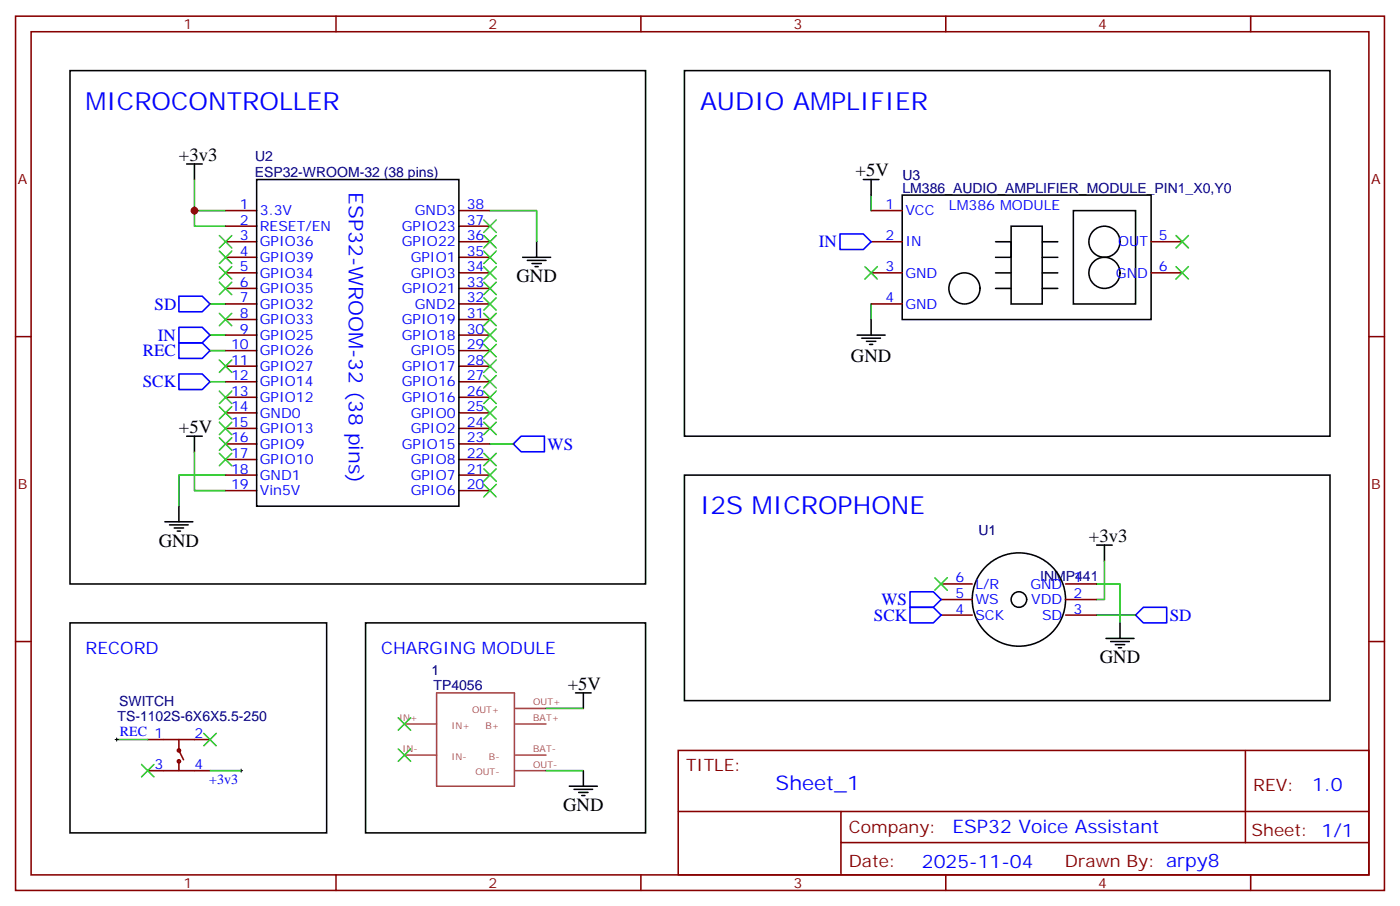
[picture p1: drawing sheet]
<svg xmlns="http://www.w3.org/2000/svg" width="317mm" height="205mm" viewBox="0 0 317 205" stroke-linecap="round" stroke-linejoin="round" font-family="sans-serif">
<g fill="none" stroke="#870000" stroke-width=".35">
<path d="M3.5 3.7h310.5v198.2h-310.5zM7.1 7.2h303.3v191.2h-303.3zM76.2 3.7v3.5M145.3 3.7v3.5M214.5 3.7v3.5M283.6 3.7v3.5M51.2 47.8h7M51.2 51.3h7M51.2 54.8h7M51.2 58.3h7M104.1 47.8h7M104.1 51.3h7"/>
<path d="M104.1 54.8h7M104.1 58.3h7M197.6 47.8h7M197.6 54.8h7M261.1 54.8h7M3.5 76.3h3.6M51.2 61.9h7M51.2 65.4h7M51.2 68.9h7M51.2 72.5h7M51.2 76h7M51.2 79.5h7"/>
<path d="M104.1 61.9h7M104.1 65.4h7M104.1 68.9h7M104.1 72.5h7M104.1 76h7M104.1 79.5h7M197.6 61.9h7M197.6 68.9h7M261.1 61.9h7M310.4 76.3h3.6M51.2 83h7M51.2 86.6h7"/>
<path d="M51.2 90.1h7M51.2 93.6h7M51.2 97.2h7M104.1 83h7M104.1 86.6h7M104.1 90.1h7M104.1 93.6h7M104.1 97.2h7M51.2 100.7h7M51.2 104.2h7M51.2 107.7h7M51.2 111.3h7"/>
<path d="M104.1 100.7h7M104.1 104.2h7M104.1 107.7h7M104.1 111.3h7M213.4 132.4h7.1M213.4 136h7.1M213.4 139.5h7.1M241.7 132.4h7M241.7 136h7M241.7 139.5h7M3.5 145.5h3.6M310.4 145.5h3.6"/>
<path d="M33.5 174.8h14.1M33.5 167.7h14.1M40.6 167.7v2.5l1 2.1M40.6 172.3v2.5M153.8 170.2h156.6v28.2h-156.6zM282.4 170.2v20.9M76.2 198.4v3.5M145.3 198.4v3.5M153.8 184h156.5M190.7 191.1h119.6M190.7 184v14.1M214.5 198.4v3.5"/>
<path d="M283.6 198.4v3.5"/>
<circle cx="40.6" cy="170.2" r=".35"/>
<circle cx="40.6" cy="172.6" r=".35"/>
</g>
<g fill="none" stroke="#000" stroke-width=".35">
<path d="M15.9 16h130.5v116.4h-130.5zM155.2 16h146.4v82.9h-146.4zM42.3 37.2h3.6M44.1 37.2v3.5M58.2 40.7h45.9v74.1h-45.9zM118.5 58.3h6.4M119.6 59.1h4.2M120.6 59.8h2.2M121.7 54.8v3.5M195.8 40.7h3.5M197.6 40.7v3.5M204.6 44.2h56.5v28.3h-56.5z"/>
<path d="M225.8 54.8h3.5v3.5h-3.5M229.3 51.3h7.1v17.6h-7.1zM236.4 54.8h3.5M236.4 58.3h3.5M243.4 47.8h14.1v21.1h-14.1zM121.4 60.5h.7M194.4 76h6.3M195.4 76.7h4.3M196.5 77.4h2.1M197.2 78.1h.7M197.6 72.5v3.5M225.8 61.9h3.5"/>
<path d="M225.8 65.4h3.5M236.4 61.9h3.5M236.4 65.4h3.5M42.3 98.9h3.6M44.1 98.9v3.5M37.4 118.3h6.3M38.5 119h4.2M39.5 119.7h2.1M40.6 114.8v3.5M155.2 107.7h146.4v51.2h-146.4zM40.2 120.4h.7M248.7 123.6h3.5"/>
<path d="M250.5 123.6v3.5M15.9 141.3h58.2v47.6h-58.2zM82.9 141.3h63.5v47.6h-63.5zM130.5 157.1h3.6M132.3 157.1v3.6M250.8 144.8h6.4M251.9 145.5h4.2M252.9 146.2h2.2M253.6 146.9h.8M254 141.3v3.5M129.1 178.3h6.4M130.2 179h4.2"/>
<path d="M131.2 179.7h2.1M132.3 174.8v3.5M131.9 180.4h.7"/>
<circle cx="250.5" cy="54.8" r="3.5"/>
<circle cx="218.7" cy="65.4" r="3.5"/>
<circle cx="250.5" cy="61.9" r="3.5"/>
<circle cx="231.1" cy="136" r="10.6"/>
<circle cx="231.1" cy="136" r="1.76"/>
</g>
<g fill="none" stroke="#008700" stroke-width=".35">
<path d="M44.1 40.7v10.6h7.1M44.1 47.8h7.1M111.1 47.8h10.6v7M197.6 44.2v3.6M47.6 76h3.6M47.6 68.9h3.6M47.6 79.5h3.6M197.6 68.9v3.6M47.6 86.6h3.6M44.1 102.4v8.9h7.1M51.2 107.7h-10.6v7.1M111.1 100.7h5.3"/>
<path d="M248.7 132.4h5.3v8.9M248.7 139.5h8.8M250.5 127.1v8.9h-1.8M26.5 167.7h7M47.6 174.8h7.1M123.8 174.8h8.5M123.8 160.7h8.5"/>
</g>
<path d="M190.5 53.1h5.3l1.8 1.7-1.8 1.8h-5.3zM40.6 67.2h5.3l1.7 1.7-1.7 1.8h-5.3zM40.6 74.2h5.3l1.7 1.8-1.7 1.8h-5.3zM40.6 77.8h5.3l1.7 1.7-1.7 1.8h-5.3zM40.6 84.8h5.3l1.7 1.8-1.7 1.7h-5.3zM116.4 100.7l1.8-1.8h5.3v3.5h-5.3zM206.4 137.7h5.3l1.7 1.8-1.7 1.8h-5.3zM206.4 134.2h5.3l1.7 1.8-1.7 1.7h-5.3zM257.5 139.5l1.8-1.8h5.3v3.6h-5.3z" fill="none" stroke="#00f" stroke-width=".35"/>
<g fill="none" stroke="#3c3" stroke-width=".35">
<path d="M49.7 53.4l2.9 2.8M49.7 56.9l2.9 2.9M52.6 53.4l-2.9 2.8M52.6 56.9l-2.9 2.9M109.7 56.9l2.8 2.9M109.7 49.9l2.8 2.8M109.7 53.4l2.8 2.8M112.5 56.9l-2.8 2.9M112.5 49.9l-2.8 2.8M112.5 53.4l-2.8 2.8M266.7 53.4l2.8 2.8M269.5 53.4l-2.8 2.8"/>
<path d="M49.7 60.5l2.9 2.8M49.7 64l2.9 2.8M49.7 71l2.9 2.9M52.6 60.5l-2.9 2.8M52.6 64l-2.9 2.8M52.6 71l-2.9 2.9M109.7 67.5l2.8 2.8M109.7 64l2.8 2.8M109.7 60.5l2.8 2.8M109.7 71l2.8 2.9M109.7 74.6l2.8 2.8M109.7 78.1l2.8 2.8"/>
<path d="M112.5 67.5l-2.8 2.8M112.5 64l-2.8 2.8M112.5 60.5l-2.8 2.8M112.5 71l-2.8 2.9M112.5 74.6l-2.8 2.8M112.5 78.1l-2.8 2.8M196.1 60.5l2.9 2.8M199 60.5l-2.9 2.8M266.7 60.5l2.8 2.8M269.5 60.5l-2.8 2.8M49.7 81.6l2.9 2.9M49.7 88.7l2.9 2.8"/>
<path d="M49.7 92.2l2.9 2.8M49.7 99.3l2.9 2.8M49.7 95.7l2.9 2.9M52.6 81.6l-2.9 2.9M52.6 88.7l-2.9 2.8M52.6 92.2l-2.9 2.8M52.6 99.3l-2.9 2.8M52.6 95.7l-2.9 2.9M109.7 81.6l2.8 2.9M109.7 85.2l2.8 2.8M109.7 88.7l2.8 2.8M109.7 92.2l2.8 2.8"/>
<path d="M109.7 95.7l2.8 2.9M112.5 81.6l-2.8 2.9M112.5 85.2l-2.8 2.8M112.5 88.7l-2.8 2.8M112.5 92.2l-2.8 2.8M112.5 95.7l-2.8 2.9M49.7 102.8l2.9 2.8M52.6 102.8l-2.9 2.8M109.7 102.8l2.8 2.8M109.7 106.3l2.8 2.8M109.7 109.9l2.8 2.8M112.5 102.8l-2.8 2.8"/>
<path d="M112.5 106.3l-2.8 2.8M112.5 109.9l-2.8 2.8M212 131l2.8 2.8M214.8 131l-2.8 2.8M32.1 173.4l2.8 2.8M34.9 173.4l-2.8 2.8M46.2 166.3l2.8 2.8M49 166.3l-2.8 2.8M90.3 162.8l2.8 2.8M90.3 169.8l2.8 2.8M93.1 162.8l-2.8 2.8M93.1 169.8l-2.8 2.8"/>
</g>
<path d="M26.1 167.7h.7M26.5 167.4v.7M54.3 174.8h.7M54.7 174.4v.7" fill="none" stroke="#000" stroke-width=".23"/>
<path d="M99 157.1h17.7v21.2h-17.7zM92.1 164.2h6.9M92.1 171.2h6.9M116.9 164.2h6.9M116.9 171.2h6.9M116.9 160.7h6.9M116.9 174.8h6.9" fill="none" stroke="#a64a4a" stroke-width=".35"/>
<circle cx="44.1" cy="47.8" r=".88" fill="#c00"/>
<g font-size="5.6" fill="#00f">
<text x="19.4" y="24.8">MICROCONTROLLER</text>
<text x="158.7" y="24.8">AUDIO AMPLIFIER</text>
<text x="158.7" y="116.6">I2S MICROPHONE</text>
</g>
<g font-size="4.6" fill="#00f">
<text x="79.1" y="43.6" transform="rotate(90 79.1 43.6)">ESP32-WROOM-32 (38 pins)</text>
<text x="175.9" y="179.2">Sheet_1</text>
</g>
<g font-size="4.2">
<text x="40.6" y="36.5">+3v3</text>
<text x="194" y="40">+5V</text>
<text x="117.1" y="64">GND</text>
<text x="193" y="82.1">GND</text>
<text x="40.6" y="98.2">+5V</text>
<text x="36" y="124">GND</text>
<text x="246.9" y="122.9">+3v3</text>
<text x="249.4" y="150.4">GND</text>
<text x="128.8" y="156.4">+5V</text>
<text x="127.7" y="183.9">GND</text>
</g>
<g font-size="4.2" fill="#00f">
<text x="297.6" y="179.4">1.0</text>
<text x="216" y="189">ESP32 Voice Assistant</text>
<text x="209.1" y="196.8">2025-11-04</text>
</g>
<g font-size="3.9" fill="#00f">
<text x="185.7" y="56.1">IN</text>
<text x="35.1" y="70.2">SD</text>
<text x="35.8" y="77.2">IN</text>
<text x="32.4" y="80.8">REC</text>
<text x="32.4" y="87.8">SCK</text>
<text x="124.2" y="101.9">WS</text>
<text x="199.9" y="137.2">WS</text>
<text x="198.2" y="140.7">SCK</text>
<text x="265.3" y="140.7">SD</text>
<text x="19.4" y="148.3">RECORD</text>
<text x="86.4" y="148.3">CHARGING MODULE</text>
</g>
<g font-size="3.9" fill="#800">
<text x="155.6" y="174.8">TITLE:</text>
<text x="284.2" y="179.4">REV:</text>
<text x="192.5" y="189">Company:</text>
<text x="283.9" y="189.6">Sheet: 1/1</text>
<text x="192.5" y="196.6">Date:</text>
<text x="241.5" y="196.7">Drawn By: arpy8</text>
</g>
<g font-size="3.2" fill="#800">
<text x="41.6" y="6.7">1</text>
<text x="110.8" y="6.7">2</text>
<text x="179.9" y="6.7">3</text>
<text x="249.1" y="6.7">4</text>
<text x="4.1" y="41.8">A</text>
<text x="311" y="41.8">A</text>
<text x="4.1" y="110.9">B</text>
<text x="311" y="110.9">B</text>
<text x="41.6" y="201.4">1</text>
<text x="110.8" y="201.4">2</text>
<text x="179.9" y="201.4">3</text>
<text x="249.1" y="201.4">4</text>
</g>
<g font-size="3.2" fill="#000080">
<text x="57.8" y="40.1">ESP32-WROOM-32 (38 pins)</text>
<text x="57.9" y="36.5">U2</text>
<text x="204.7" y="40.7">U3</text>
<text x="204.7" y="43.7">LM386_AUDIO_AMPLIFIER_MODULE_PIN1_X0,Y0</text>
<text x="221.9" y="121.2">U1</text>
<text x="235.9" y="131.8">INMP441</text>
<text x="97.9" y="153">1</text>
<text x="27" y="160">SWITCH</text>
<text x="98.3" y="156.5">TP4056</text>
<text x="26.7" y="163.6">TS-1102S-6X6X5.5-250</text>
</g>
<g font-size="3.2" fill="#00f">
<text x="54.4" y="47.4">1</text>
<text x="105.8" y="47.4">38</text>
<text x="200.8" y="47.4">1</text>
<text x="215.2" y="47.6">LM386 MODULE</text>
<text x="54.4" y="50.9">2</text>
<text x="58.9" y="48.8">3.3V</text>
<text x="58.9" y="52.4">RESET/EN</text>
<text x="91.1" y="52.4">GPIO23</text>
<text x="94.1" y="48.8">GND3</text>
<text x="105.8" y="50.9">37</text>
<text x="205.3" y="48.8">VCC</text>
<text x="54.4" y="54.5">3</text>
<text x="54.4" y="58">4</text>
<text x="58.9" y="55.9">GPIO36</text>
<text x="58.9" y="59.4">GPIO39</text>
<text x="91.1" y="55.9">GPIO22</text>
<text x="93.1" y="59.4">GPIO1</text>
<text x="105.8" y="58">35</text>
<text x="105.8" y="54.5">36</text>
<text x="200.8" y="54.5">2</text>
<text x="205.3" y="55.9">IN</text>
<text x="253.6" y="55.9">OUT</text>
<text x="262.8" y="54.5">5</text>
<text x="54.4" y="61.5">5</text>
<text x="54.4" y="65.1">6</text>
<text x="58.9" y="62.9">GPIO34</text>
<text x="93.1" y="62.9">GPIO3</text>
<text x="105.8" y="65.1">33</text>
<text x="105.8" y="61.5">34</text>
<text x="200.8" y="61.5">3</text>
<text x="205.3" y="62.9">GND</text>
<text x="253.1" y="62.9">GND</text>
<text x="262.8" y="61.5">6</text>
<text x="54.4" y="68.6">7</text>
<text x="58.9" y="66.5">GPIO35</text>
<text x="58.9" y="70">GPIO32</text>
<text x="91.1" y="66.5">GPIO21</text>
<text x="94.1" y="70">GND2</text>
<text x="105.8" y="68.6">32</text>
<text x="200.8" y="68.6">4</text>
<text x="205.3" y="70">GND</text>
<text x="54.4" y="72.1">8</text>
<text x="54.4" y="75.6">9</text>
<text x="58.9" y="73.5">GPIO33</text>
<text x="58.9" y="77">GPIO25</text>
<text x="91.1" y="77">GPIO18</text>
<text x="91.1" y="73.5">GPIO19</text>
<text x="105.8" y="75.6">30</text>
<text x="105.8" y="72.1">31</text>
<text x="52.4" y="79.2">10</text>
<text x="52.4" y="82.7">11</text>
<text x="58.9" y="80.6">GPIO26</text>
<text x="93.1" y="80.6">GPIO5</text>
<text x="105.8" y="82.7">28</text>
<text x="105.8" y="79.2">29</text>
<text x="52.4" y="86.2">12</text>
<text x="52.4" y="89.7">13</text>
<text x="58.9" y="84.1">GPIO27</text>
<text x="58.9" y="87.6">GPIO14</text>
<text x="91.1" y="87.6">GPIO16</text>
<text x="91.1" y="84.1">GPIO17</text>
<text x="105.8" y="89.7">26</text>
<text x="105.8" y="86.2">27</text>
<text x="52.4" y="93.3">14</text>
<text x="58.9" y="91.2">GPIO12</text>
<text x="58.9" y="94.7">GND0</text>
<text x="91.1" y="91.2">GPIO16</text>
<text x="93.1" y="94.7">GPIO0</text>
<text x="105.8" y="93.3">25</text>
<text x="52.4" y="96.8">15</text>
<text x="52.4" y="100.3">16</text>
<text x="58.9" y="98.2">GPIO13</text>
<text x="58.9" y="101.7">GPIO9</text>
<text x="91.1" y="101.7">GPIO15</text>
<text x="93.1" y="98.2">GPIO2</text>
<text x="105.8" y="100.3">23</text>
<text x="105.8" y="96.8">24</text>
<text x="52.4" y="103.9">17</text>
<text x="52.4" y="107.4">18</text>
<text x="58.9" y="105.3">GPIO10</text>
<text x="93.1" y="105.3">GPIO8</text>
<text x="105.8" y="107.4">21</text>
<text x="105.8" y="103.9">22</text>
<text x="52.4" y="110.9">19</text>
<text x="58.9" y="108.8">GND1</text>
<text x="58.9" y="112.3">Vin5V</text>
<text x="93.1" y="112.3">GPIO6</text>
<text x="93.1" y="108.8">GPIO7</text>
<text x="105.8" y="110.9">20</text>
<text x="216.7" y="135.6">5</text>
<text x="216.7" y="132.1">6</text>
<text x="221.2" y="137">WS</text>
<text x="221.2" y="133.5">L/R</text>
<text x="233.7" y="133.5">GND</text>
<text x="233.9" y="137">VDD</text>
<text x="243.4" y="132.1">1</text>
<text x="243.4" y="135.6">2</text>
<text x="216.7" y="139.1">4</text>
<text x="221.2" y="140.5">SCK</text>
<text x="236.3" y="140.5">SD</text>
<text x="243.4" y="139.1">3</text>
<text x="27.2" y="166.8">REC 1</text>
<text x="44.1" y="167.4">2</text>
<text x="35" y="174.4">3</text>
<text x="44.1" y="174.4">4</text>
<text x="47.4" y="177.8">+3v3</text>
</g>
<g font-size="2.1" fill="#a54b4b">
<text x="107.1" y="161.7">OUT+</text>
<text x="120.9" y="160">OUT+</text>
<text x="90.5" y="163.5">IN+</text>
<text x="102.4" y="165.2">IN+</text>
<text x="110.1" y="165.2">B+</text>
<text x="120.9" y="163.5">BAT+</text>
<text x="91.3" y="170.5">IN-</text>
<text x="102.4" y="172.3">IN-</text>
<text x="110.9" y="172.3">B-</text>
<text x="120.9" y="170.5">BAT-</text>
<text x="107.8" y="175.8">OUT-</text>
<text x="120.9" y="174.1">OUT-</text>
</g>
</svg>
